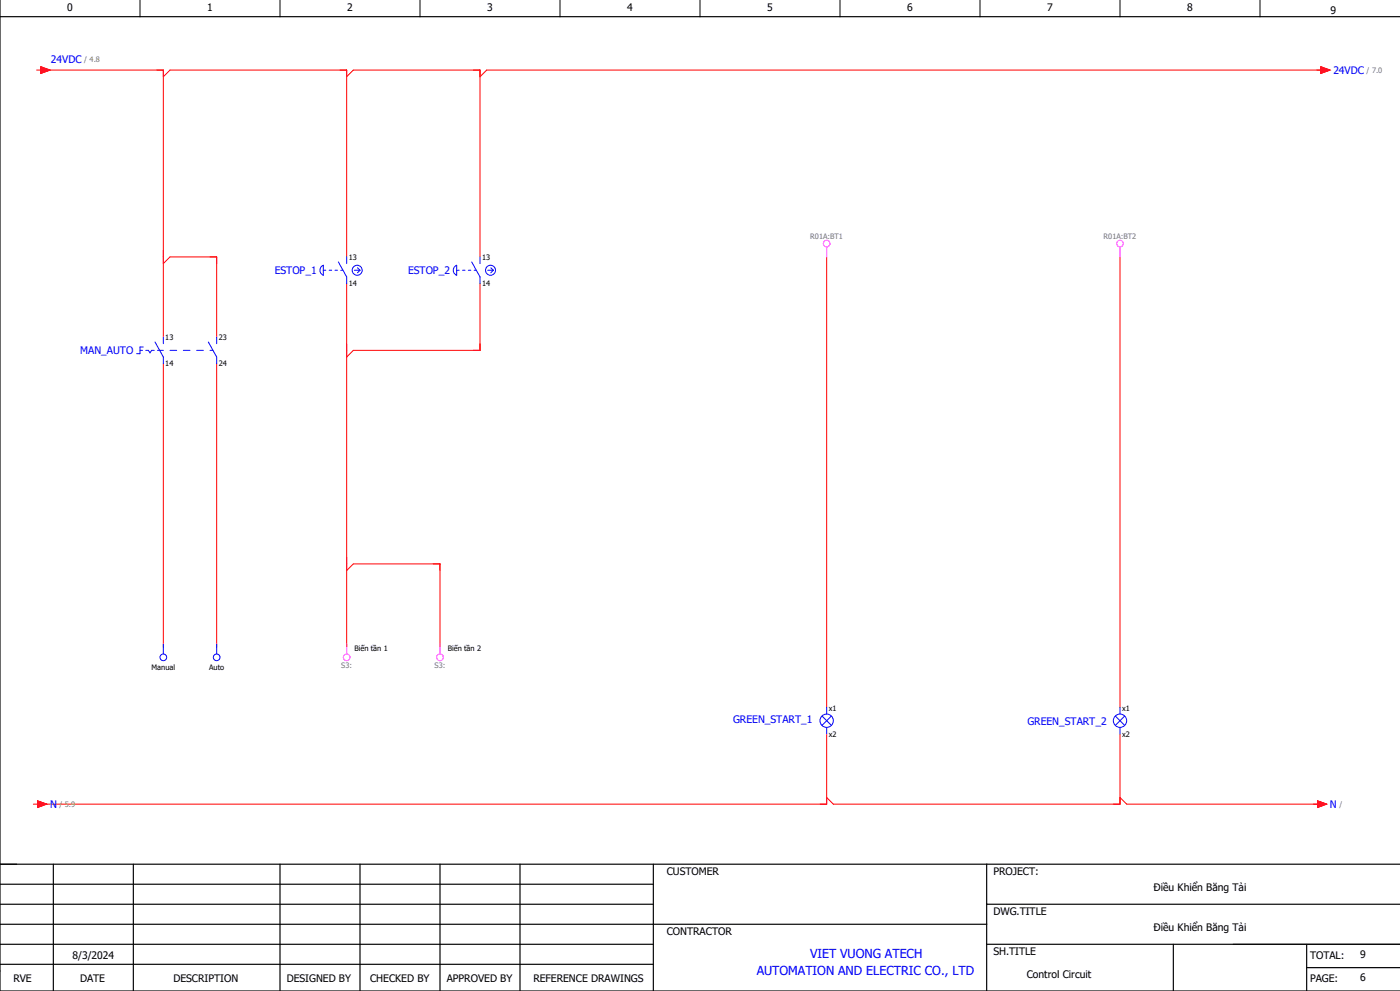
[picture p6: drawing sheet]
<svg xmlns="http://www.w3.org/2000/svg" width="420mm" height="297mm" viewBox="0 0 420 297" stroke-linecap="round" stroke-linejoin="round" font-family="sans-serif">
<path d="M42 0v5M84 0v5M126 0v5M168 0v5M210 0v5M252 0v5M294 0v5M336 0v5M378 0v5M370 283h50" fill="none" stroke="#000" stroke-width=".3"/>
<g fill="none" stroke="#000" stroke-width=".35">
<path d="M0 0v297h420M0 5h420M0 259h420M16 259v38M40 259v38M84 259v38M108 259v38M132 259v38M156 259v38M196 259v38M296 259v38M0 271h196"/>
<path d="M0 277h296M0 265h196M296 271h124M0 283h196M0 289h196M296 283h124M352 283v14M392 290h28M392 283v14"/>
</g>
<g fill="none" stroke="#f00" stroke-width=".3">
<path d="M11 21h1.2M12.2 20l2.8 1-2.8 1zM13 21h36v80M49 23l2-2h53v56M104 23l2-2h38v56M396.3 20l2.7 1-2.7 1zM397 21h-251l-2 2M49 79l2-2h14v24M248 77v135M336 77v135M104 85v109M144 85v20h-38l-2 2"/>
<path d="M49 109v85M65 109v85M104 171l2-2h26v25M248 220v21h-236M336 220v21h-86l-2-2M336 239l2 2h58M10 241h1.3M11.3 240l2.7 1-2.7 1zM395.2 240l2.8 1-2.8 1z"/>
</g>
<g fill="none" stroke="#00f" stroke-width=".3">
<path d="M101.5 78.5l2.5 4.5v2M104 77v2M141.5 78.5l2.5 4.5v2M144 77v2M96.3 80l.7-.5v3a1.61 1.61 0 0 1-.7-2.5zM97 81h.8M98.7 81h.8M100.5 81h.8M102.3 81h.6M106.3 81h1.7M107.3 80.3l.7 .7M108 81l-.7 .8"/>
<path d="M136.3 80l.7-.5v3a1.61 1.61 0 0 1-.7-2.5zM137 81h.7M138.7 81h.8M140.5 81h.8M142.2 81h.7M146.3 81h1.7M147.3 80.3l.7 .7M148 81l-.7 .8M42 105h.7M43 104h-1v2h-1M43.8 105h.7l.5 .8 .5-.8h.7M46.5 102.5l2.5 4.5v2"/>
<path d="M47.2 105h1.8M49 101v2M51 105h2M55 105h2M59 105h2M62.5 102.5l2.5 4.5v2M63 105h.9M65 101v2M49 193v3M65 193v3M246.6 214.6l2.8 2.8M248 212v2"/>
<path d="M248 218v2M249.4 214.6l-2.8 2.8M334.6 214.6l2.8 2.8M336 212v2M336 218v2M337.4 214.6l-2.8 2.8"/>
<circle cx="107.2" cy="81" r="1.5"/>
<circle cx="147.2" cy="81" r="1.5"/>
<circle cx="49" cy="197" r="1"/>
<circle cx="65" cy="197" r="1"/>
<circle cx="248" cy="216" r="2"/>
<circle cx="336" cy="216" r="2"/>
</g>
<g fill="none" stroke="#f0f" stroke-width=".3">
<path d="M248 74v3M336 74v3M104 193v3M132 193v3"/>
<circle cx="248" cy="73" r="1"/>
<circle cx="336" cy="73" r="1"/>
<circle cx="104" cy="197" r="1"/>
<circle cx="132" cy="197" r="1"/>
</g>
<g fill="#f00" stroke="#f00" stroke-width=".3">
<path d="M12.2 20l2.8 1-2.8 1z"/>
<path d="M396.3 20l2.7 1-2.7 1z"/>
<path d="M11.3 240l2.7 1-2.7 1z"/>
<path d="M395.2 240l2.8 1-2.8 1z"/>
</g>
<g font-size="3.7" fill="#00f">
<text x="243" y="287.2">VIET VUONG ATECH</text>
<text x="227" y="292.2">AUTOMATION AND ELECTRIC CO., LTD</text>
</g>
<g font-size="3.1">
<text x="20.2" y="3.4">0</text>
<text x="62.2" y="3.4">1</text>
<text x="104.2" y="3.4">2</text>
<text x="146.2" y="3.4">3</text>
<text x="188.2" y="3.4">4</text>
<text x="230.2" y="3.4">5</text>
<text x="272.2" y="3.4">6</text>
<text x="314.2" y="3.4">7</text>
<text x="356.2" y="3.4">8</text>
<text x="399.2" y="4.1">9</text>
<text x="200" y="262.4">CUSTOMER</text>
<text x="298" y="262.4">PROJECT:</text>
<text x="346.1" y="267">Điều Khiển Băng Tải</text>
<text x="298" y="274.4">DWG.TITLE</text>
<text x="200" y="280.4">CONTRACTOR</text>
<text x="346.1" y="279">Điều Khiển Băng Tải</text>
<text x="21.7" y="287.5">8/3/2024</text>
<text x="298" y="286.4">SH.TITLE</text>
<text x="393" y="287.4">TOTAL:</text>
<text x="408" y="287.3">9</text>
<text x="308" y="293">Control Circuit</text>
<text x="4" y="294.4">RVE</text>
<text x="24" y="294.4">DATE</text>
<text x="52" y="294.4">DESCRIPTION</text>
<text x="86" y="294.4">DESIGNED BY</text>
<text x="111" y="294.4">CHECKED BY</text>
<text x="134" y="294.4">APPROVED BY</text>
<text x="160" y="294.4">REFERENCE DRAWINGS</text>
<text x="393" y="294.4">PAGE:</text>
<text x="408" y="294">6</text>
</g>
<g font-size="3.1" fill="#00f">
<text x="15.3" y="19">24VDC</text>
<text x="400" y="22.2">24VDC</text>
<text x="82.4" y="82.2">ESTOP_1</text>
<text x="122.4" y="82.2">ESTOP_2</text>
<text x="24.1" y="106.2">MAN_AUTO</text>
<text x="219.9" y="216.6">GREEN_START_1</text>
<text x="308.2" y="217.2">GREEN_START_2</text>
<text x="15" y="242.2">N</text>
<text x="399" y="242.2">N</text>
</g>
<g font-size="2.2" fill="#7ca552">
<text x="25.3" y="18.6">/ 4.8</text>
<text x="410" y="21.9">/ 7.0</text>
<text x="17.8" y="241.9">/ 5.9</text>
<text x="401.8" y="241.9">/</text>
</g>
<g font-size="2.2" fill="#767676">
<text x="243.1" y="71.5">R01A:BT1</text>
<text x="331.1" y="71.5">R01A:BT2</text>
<text x="102.4" y="200.2">S3:</text>
<text x="130.4" y="200.2">S3:</text>
</g>
<g font-size="2.2">
<text x="104.6" y="77.9">13</text>
<text x="144.6" y="77.9">13</text>
<text x="104.6" y="85.8">14</text>
<text x="144.6" y="85.8">14</text>
<text x="49.6" y="101.9">13</text>
<text x="65.6" y="101.9">23</text>
<text x="49.6" y="109.8">14</text>
<text x="65.6" y="109.8">24</text>
<text x="106.3" y="195">Biến tần 1</text>
<text x="134.3" y="195">Biến tần 2</text>
<text x="45.5" y="200.7">Manual</text>
<text x="62.7" y="200.7">Auto</text>
<text x="248.6" y="212.9">x1</text>
<text x="336.6" y="212.9">x1</text>
<text x="248.6" y="220.8">x2</text>
<text x="336.6" y="220.8">x2</text>
</g>
</svg>
